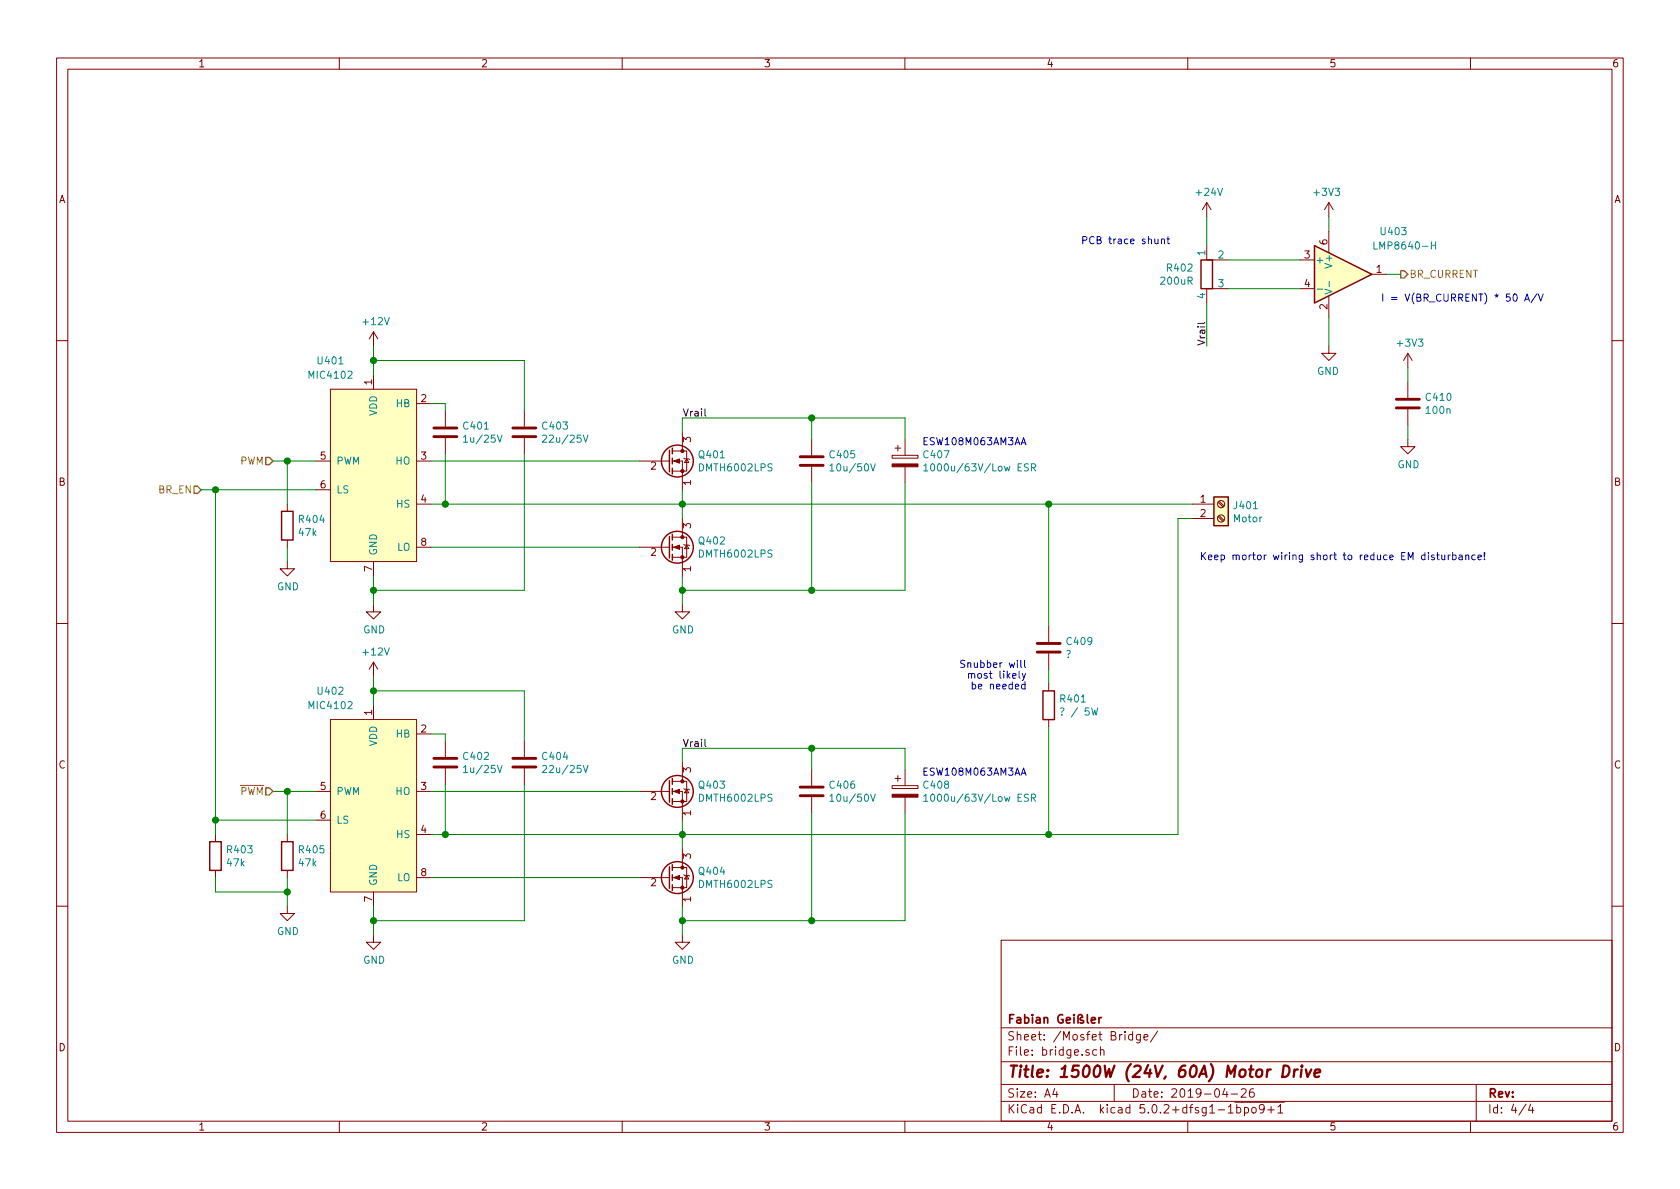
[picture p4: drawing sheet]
EESchema Schematic File Version 4
LIBS:motor-controller-cache
EELAYER 26 0
EELAYER END
$Descr A4 11693 8268
encoding utf-8
Sheet 4 4
Title "1500W (24V, 60A) Motor Drive"
Date "2019-04-26"
Rev ""
Comp "Fabian Geißler"
Comment1 ""
Comment2 ""
Comment3 ""
Comment4 ""
$EndDescr
$Comp
L Device:Q_NMOS_SGD Q?
U 1 1
P 4650 3200
AR Path="/5CF168EE" Ref="Q?"  Part="1" 
AR Path="/5CF15E95/5CF168EE" Ref="Q401"  Part="1" 
F 0 "Q401" H 4855 3246 50  0000 L CNN
F 1 "DMTH6002LPS" H 4855 3155 50  0000 L CNN
F 2 "" H 4850 3300 50  0001 C CNN
F 3 "https://www.diodes.com/assets/Datasheets/DMTH6002LPS.pdf" H 4650 3200 50  0001 C CNN
	1    4650 3200
	1    0    0    -1  
$EndComp
$Comp
L Device:Q_NMOS_SGD Q?
U 1 1
P 4650 3800
AR Path="/5CF168F5" Ref="Q?"  Part="1" 
AR Path="/5CF15E95/5CF168F5" Ref="Q402"  Part="1" 
F 0 "Q402" H 4855 3846 50  0000 L CNN
F 1 "DMTH6002LPS" H 4855 3755 50  0000 L CNN
F 2 "" H 4850 3900 50  0001 C CNN
F 3 "https://www.diodes.com/assets/Datasheets/DMTH6002LPS.pdf" H 4650 3800 50  0001 C CNN
	1    4650 3800
	1    0    0    -1  
$EndComp
$Comp
L project-symbols:MIC4102 U?
U 1 1
P 2250 3900
AR Path="/5CF168FC" Ref="U?"  Part="1" 
AR Path="/5CF15E95/5CF168FC" Ref="U401"  Part="1" 
F 0 "U401" H 2300 5300 50  0000 C CNN
F 1 "MIC4102" H 2300 5200 50  0000 C CNN
F 2 "Package_SO:SOIC-8_3.9x4.9mm_P1.27mm" H 2800 5200 50  0001 C CNN
F 3 "http://ww1.microchip.com/downloads/en/DeviceDoc/20005575A.pdf" H 2900 5300 50  0001 C CNN
	1    2250 3900
	1    0    0    -1  
$EndComp
Wire Wire Line
	3000 3800 4450 3800
Wire Wire Line
	3000 3500 3100 3500
Wire Wire Line
	4750 3500 4750 3400
Wire Wire Line
	4750 3500 4750 3600
Connection ~ 4750 3500
Wire Wire Line
	3000 3200 4450 3200
$Comp
L Device:C C?
U 1 1
P 3100 3000
AR Path="/5CF16909" Ref="C?"  Part="1" 
AR Path="/5CF15E95/5CF16909" Ref="C401"  Part="1" 
F 0 "C401" H 3215 3046 50  0000 L CNN
F 1 "1u/25V" H 3215 2955 50  0000 L CNN
F 2 "" H 3138 2850 50  0001 C CNN
F 3 "~" H 3100 3000 50  0001 C CNN
	1    3100 3000
	1    0    0    -1  
$EndComp
Wire Wire Line
	3000 2800 3100 2800
Wire Wire Line
	3100 2800 3100 2850
Wire Wire Line
	3100 3500 3100 3150
Connection ~ 3100 3500
Wire Wire Line
	3100 3500 4750 3500
Wire Wire Line
	2600 4000 2600 4100
Wire Wire Line
	2600 4100 3650 4100
Wire Wire Line
	4750 4100 4750 4000
$Comp
L Device:C C?
U 1 1
P 3650 3000
AR Path="/5CF16918" Ref="C?"  Part="1" 
AR Path="/5CF15E95/5CF16918" Ref="C403"  Part="1" 
F 0 "C403" H 3765 3046 50  0000 L CNN
F 1 "22u/25V" H 3765 2955 50  0000 L CNN
F 2 "" H 3688 2850 50  0001 C CNN
F 3 "~" H 3650 3000 50  0001 C CNN
	1    3650 3000
	1    0    0    -1  
$EndComp
Wire Wire Line
	2600 2600 2600 2500
Wire Wire Line
	2600 2500 3650 2500
Wire Wire Line
	3650 2500 3650 2850
Wire Wire Line
	3650 3150 3650 4100
$Comp
L power:GND #PWR?
U 1 1
P 2600 4200
AR Path="/5CF1692B" Ref="#PWR?"  Part="1" 
AR Path="/5CF15E95/5CF1692B" Ref="#PWR0402"  Part="1" 
F 0 "#PWR0402" H 2600 3950 50  0001 C CNN
F 1 "GND" H 2605 4027 50  0000 C CNN
F 2 "" H 2600 4200 50  0001 C CNN
F 3 "" H 2600 4200 50  0001 C CNN
	1    2600 4200
	1    0    0    -1  
$EndComp
Wire Wire Line
	2600 4200 2600 4100
Connection ~ 2600 4100
$Comp
L Device:CP C?
U 1 1
P 6300 3200
AR Path="/5CF1693A" Ref="C?"  Part="1" 
AR Path="/5CF15E95/5CF1693A" Ref="C407"  Part="1" 
F 0 "C407" H 6418 3246 50  0000 L CNN
F 1 "1000u/63V/Low ESR" H 6418 3155 50  0000 L CNN
F 2 "" H 6338 3050 50  0001 C CNN
F 3 "~" H 6300 3200 50  0001 C CNN
	1    6300 3200
	1    0    0    -1  
$EndComp
Wire Wire Line
	4750 2900 5650 2900
Wire Wire Line
	6300 2900 6300 3050
Wire Wire Line
	4750 2900 4750 3000
Wire Wire Line
	4750 4100 5650 4100
Wire Wire Line
	6300 4100 6300 3350
$Comp
L power:GND #PWR?
U 1 1
P 4750 4200
AR Path="/5CF16947" Ref="#PWR?"  Part="1" 
AR Path="/5CF15E95/5CF16947" Ref="#PWR0405"  Part="1" 
F 0 "#PWR0405" H 4750 3950 50  0001 C CNN
F 1 "GND" H 4755 4027 50  0000 C CNN
F 2 "" H 4750 4200 50  0001 C CNN
F 3 "" H 4750 4200 50  0001 C CNN
	1    4750 4200
	1    0    0    -1  
$EndComp
Wire Wire Line
	4750 4200 4750 4100
Connection ~ 4750 4100
Wire Wire Line
	1900 3200 2000 3200
$Comp
L Device:Q_NMOS_SGD Q?
U 1 1
P 4650 5500
AR Path="/5CF16953" Ref="Q?"  Part="1" 
AR Path="/5CF15E95/5CF16953" Ref="Q403"  Part="1" 
F 0 "Q403" H 4855 5546 50  0000 L CNN
F 1 "DMTH6002LPS" H 4855 5455 50  0000 L CNN
F 2 "" H 4850 5600 50  0001 C CNN
F 3 "https://www.diodes.com/assets/Datasheets/DMTH6002LPS.pdf" H 4650 5500 50  0001 C CNN
	1    4650 5500
	1    0    0    -1  
$EndComp
$Comp
L Device:Q_NMOS_SGD Q?
U 1 1
P 4650 6100
AR Path="/5CF1695A" Ref="Q?"  Part="1" 
AR Path="/5CF15E95/5CF1695A" Ref="Q404"  Part="1" 
F 0 "Q404" H 4855 6146 50  0000 L CNN
F 1 "DMTH6002LPS" H 4855 6055 50  0000 L CNN
F 2 "" H 4850 6200 50  0001 C CNN
F 3 "https://www.diodes.com/assets/Datasheets/DMTH6002LPS.pdf" H 4650 6100 50  0001 C CNN
	1    4650 6100
	1    0    0    -1  
$EndComp
$Comp
L project-symbols:MIC4102 U?
U 1 1
P 2250 6200
AR Path="/5CF16961" Ref="U?"  Part="1" 
AR Path="/5CF15E95/5CF16961" Ref="U402"  Part="1" 
F 0 "U402" H 2300 7600 50  0000 C CNN
F 1 "MIC4102" H 2300 7500 50  0000 C CNN
F 2 "Package_SO:SOIC-8_3.9x4.9mm_P1.27mm" H 2800 7500 50  0001 C CNN
F 3 "http://ww1.microchip.com/downloads/en/DeviceDoc/20005575A.pdf" H 2900 7600 50  0001 C CNN
	1    2250 6200
	1    0    0    -1  
$EndComp
Wire Wire Line
	3000 6100 4450 6100
Wire Wire Line
	3000 5800 3100 5800
Wire Wire Line
	4750 5800 4750 5700
Wire Wire Line
	4750 5800 4750 5900
Connection ~ 4750 5800
Wire Wire Line
	3000 5500 4450 5500
$Comp
L Device:C C?
U 1 1
P 3100 5300
AR Path="/5CF1696E" Ref="C?"  Part="1" 
AR Path="/5CF15E95/5CF1696E" Ref="C402"  Part="1" 
F 0 "C402" H 3215 5346 50  0000 L CNN
F 1 "1u/25V" H 3215 5255 50  0000 L CNN
F 2 "" H 3138 5150 50  0001 C CNN
F 3 "~" H 3100 5300 50  0001 C CNN
	1    3100 5300
	1    0    0    -1  
$EndComp
Wire Wire Line
	3000 5100 3100 5100
Wire Wire Line
	3100 5100 3100 5150
Wire Wire Line
	3100 5800 3100 5450
Connection ~ 3100 5800
Wire Wire Line
	3100 5800 4750 5800
Wire Wire Line
	2600 6300 2600 6400
Wire Wire Line
	2600 6400 3650 6400
Wire Wire Line
	4750 6400 4750 6300
$Comp
L Device:C C?
U 1 1
P 3650 5300
AR Path="/5CF1697D" Ref="C?"  Part="1" 
AR Path="/5CF15E95/5CF1697D" Ref="C404"  Part="1" 
F 0 "C404" H 3765 5346 50  0000 L CNN
F 1 "22u/25V" H 3765 5255 50  0000 L CNN
F 2 "" H 3688 5150 50  0001 C CNN
F 3 "~" H 3650 5300 50  0001 C CNN
	1    3650 5300
	1    0    0    -1  
$EndComp
Wire Wire Line
	2600 4900 2600 4800
Wire Wire Line
	2600 4800 3650 4800
Wire Wire Line
	3650 4800 3650 5150
Wire Wire Line
	3650 5450 3650 6400
$Comp
L power:GND #PWR?
U 1 1
P 2600 6500
AR Path="/5CF16990" Ref="#PWR?"  Part="1" 
AR Path="/5CF15E95/5CF16990" Ref="#PWR0404"  Part="1" 
F 0 "#PWR0404" H 2600 6250 50  0001 C CNN
F 1 "GND" H 2605 6327 50  0000 C CNN
F 2 "" H 2600 6500 50  0001 C CNN
F 3 "" H 2600 6500 50  0001 C CNN
	1    2600 6500
	1    0    0    -1  
$EndComp
Wire Wire Line
	2600 6500 2600 6400
Connection ~ 2600 6400
$Comp
L Device:CP C?
U 1 1
P 6300 5500
AR Path="/5CF1699F" Ref="C?"  Part="1" 
AR Path="/5CF15E95/5CF1699F" Ref="C408"  Part="1" 
F 0 "C408" H 6418 5546 50  0000 L CNN
F 1 "1000u/63V/Low ESR" H 6418 5455 50  0000 L CNN
F 2 "" H 6338 5350 50  0001 C CNN
F 3 "~" H 6300 5500 50  0001 C CNN
	1    6300 5500
	1    0    0    -1  
$EndComp
Wire Wire Line
	4750 5200 5650 5200
Wire Wire Line
	6300 5200 6300 5350
Wire Wire Line
	4750 5200 4750 5300
Wire Wire Line
	4750 6400 5650 6400
Wire Wire Line
	6300 6400 6300 5650
$Comp
L power:GND #PWR?
U 1 1
P 4750 6500
AR Path="/5CF169AC" Ref="#PWR?"  Part="1" 
AR Path="/5CF15E95/5CF169AC" Ref="#PWR0406"  Part="1" 
F 0 "#PWR0406" H 4750 6250 50  0001 C CNN
F 1 "GND" H 4755 6327 50  0000 C CNN
F 2 "" H 4750 6500 50  0001 C CNN
F 3 "" H 4750 6500 50  0001 C CNN
	1    4750 6500
	1    0    0    -1  
$EndComp
Wire Wire Line
	4750 6500 4750 6400
Connection ~ 4750 6400
Wire Wire Line
	1900 5500 2000 5500
Wire Wire Line
	4750 3500 7300 3500
Wire Wire Line
	4750 5800 7300 5800
Wire Wire Line
	8200 5800 8200 3600
Wire Wire Line
	8200 3600 8300 3600
$Comp
L Device:R R?
U 1 1
P 7300 4900
AR Path="/5CF169C3" Ref="R?"  Part="1" 
AR Path="/5CF15E95/5CF169C3" Ref="R401"  Part="1" 
F 0 "R401" H 7370 4946 50  0000 L CNN
F 1 "? / 5W" H 7370 4855 50  0000 L CNN
F 2 "" V 7230 4900 50  0001 C CNN
F 3 "~" H 7300 4900 50  0001 C CNN
	1    7300 4900
	1    0    0    -1  
$EndComp
$Comp
L Device:C C?
U 1 1
P 7300 4500
AR Path="/5CF169CA" Ref="C?"  Part="1" 
AR Path="/5CF15E95/5CF169CA" Ref="C409"  Part="1" 
F 0 "C409" H 7415 4546 50  0000 L CNN
F 1 "?" H 7415 4455 50  0000 L CNN
F 2 "" H 7338 4350 50  0001 C CNN
F 3 "~" H 7300 4500 50  0001 C CNN
	1    7300 4500
	1    0    0    -1  
$EndComp
Wire Wire Line
	7300 4350 7300 3500
Connection ~ 7300 3500
Wire Wire Line
	7300 3500 8300 3500
Wire Wire Line
	7300 4650 7300 4750
Wire Wire Line
	7300 5050 7300 5800
Connection ~ 7300 5800
Wire Wire Line
	7300 5800 8200 5800
Text Notes 7150 4800 2    50   ~ 0
Snubber will\nmost likely\nbe needed
$Comp
L Device:C C?
U 1 1
P 5650 3200
AR Path="/5CF169D9" Ref="C?"  Part="1" 
AR Path="/5CF15E95/5CF169D9" Ref="C405"  Part="1" 
F 0 "C405" H 5765 3246 50  0000 L CNN
F 1 "10u/50V" H 5765 3155 50  0000 L CNN
F 2 "" H 5688 3050 50  0001 C CNN
F 3 "~" H 5650 3200 50  0001 C CNN
	1    5650 3200
	1    0    0    -1  
$EndComp
$Comp
L Device:C C?
U 1 1
P 5650 5500
AR Path="/5CF169E0" Ref="C?"  Part="1" 
AR Path="/5CF15E95/5CF169E0" Ref="C406"  Part="1" 
F 0 "C406" H 5765 5546 50  0000 L CNN
F 1 "10u/50V" H 5765 5455 50  0000 L CNN
F 2 "" H 5688 5350 50  0001 C CNN
F 3 "~" H 5650 5500 50  0001 C CNN
	1    5650 5500
	1    0    0    -1  
$EndComp
Wire Wire Line
	5650 3050 5650 2900
Connection ~ 5650 2900
Wire Wire Line
	5650 2900 6300 2900
Wire Wire Line
	5650 3350 5650 4100
Connection ~ 5650 4100
Wire Wire Line
	5650 4100 6300 4100
Wire Wire Line
	5650 5350 5650 5200
Connection ~ 5650 5200
Wire Wire Line
	5650 5200 6300 5200
Wire Wire Line
	5650 5650 5650 6400
Connection ~ 5650 6400
Wire Wire Line
	5650 6400 6300 6400
Text Label 4750 2900 0    50   ~ 0
Vrail
Text Label 4750 5200 0    50   ~ 0
Vrail
Connection ~ 2600 2500
Wire Wire Line
	2600 2400 2600 2500
$Comp
L power:+12V #PWR?
U 1 1
P 2600 2400
AR Path="/5CF16923" Ref="#PWR?"  Part="1" 
AR Path="/5CF15E95/5CF16923" Ref="#PWR0401"  Part="1" 
F 0 "#PWR0401" H 2600 2250 50  0001 C CNN
F 1 "+12V" H 2615 2573 50  0000 C CNN
F 2 "" H 2600 2400 50  0001 C CNN
F 3 "" H 2600 2400 50  0001 C CNN
	1    2600 2400
	1    0    0    -1  
$EndComp
Connection ~ 2600 4800
Wire Wire Line
	2600 4700 2600 4800
$Comp
L power:+12V #PWR?
U 1 1
P 2600 4700
AR Path="/5CF16988" Ref="#PWR?"  Part="1" 
AR Path="/5CF15E95/5CF16988" Ref="#PWR0403"  Part="1" 
F 0 "#PWR0403" H 2600 4550 50  0001 C CNN
F 1 "+12V" H 2615 4873 50  0000 C CNN
F 2 "" H 2600 4700 50  0001 C CNN
F 3 "" H 2600 4700 50  0001 C CNN
	1    2600 4700
	1    0    0    -1  
$EndComp
Text Label 8400 2400 1    50   ~ 0
Vrail
$Comp
L power:+24V #PWR0407
U 1 1
P 8400 1500
F 0 "#PWR0407" H 8400 1350 50  0001 C CNN
F 1 "+24V" H 8415 1673 50  0000 C CNN
F 2 "" H 8400 1500 50  0001 C CNN
F 3 "" H 8400 1500 50  0001 C CNN
	1    8400 1500
	1    0    0    -1  
$EndComp
$Comp
L power:GND #PWR?
U 1 1
P 9250 2400
AR Path="/5CF22580" Ref="#PWR?"  Part="1" 
AR Path="/5CF15E95/5CF22580" Ref="#PWR0409"  Part="1" 
F 0 "#PWR0409" H 9250 2150 50  0001 C CNN
F 1 "GND" H 9255 2227 50  0000 C CNN
F 2 "" H 9250 2400 50  0001 C CNN
F 3 "" H 9250 2400 50  0001 C CNN
	1    9250 2400
	-1   0    0    -1  
$EndComp
$Comp
L power:+3V3 #PWR0408
U 1 1
P 9250 1500
F 0 "#PWR0408" H 9250 1350 50  0001 C CNN
F 1 "+3V3" H 9265 1673 50  0000 C CNN
F 2 "" H 9250 1500 50  0001 C CNN
F 3 "" H 9250 1500 50  0001 C CNN
	1    9250 1500
	-1   0    0    -1  
$EndComp
Wire Wire Line
	9250 1500 9250 1600
$Comp
L Device:R_Shunt R402
U 1 1
P 8400 1900
F 0 "R402" H 8312 1946 50  0000 R CNN
F 1 "200uR" H 8312 1855 50  0000 R CNN
F 2 "" V 8330 1900 50  0001 C CNN
F 3 "~" H 8400 1900 50  0001 C CNN
	1    8400 1900
	1    0    0    -1  
$EndComp
Wire Wire Line
	8400 1500 8400 1700
Wire Wire Line
	8550 1800 9050 1800
Wire Wire Line
	8550 2000 9050 2000
Wire Wire Line
	8400 2100 8400 2400
Text HLabel 9750 1900 2    50   Output ~ 0
BR_CURRENT
Wire Wire Line
	9750 1900 9650 1900
Text Notes 10750 2100 2    50   ~ 0
I = V(BR_CURRENT) * 50 A/V
$Comp
L Amplifier_Current:LMP8640 U403
U 1 1
P 9350 1900
F 0 "U403" H 9600 2200 50  0000 L CNN
F 1 "LMP8640-H" H 9550 2100 50  0000 L CNN
F 2 "Package_TO_SOT_SMD:SOT-23-6" H 9500 1800 50  0001 L CNN
F 3 "http://www.ti.com/lit/ds/symlink/lmp8640.pdf" H 9350 1905 50  0001 C CNN
	1    9350 1900
	1    0    0    -1  
$EndComp
Wire Wire Line
	9250 2200 9250 2400
Text Notes 8150 1700 2    50   ~ 0
PCB trace shunt
Text HLabel 1900 3200 0    50   Input ~ 0
PWM
Text HLabel 1900 5500 0    50   Input ~ 0
~PWM
Text HLabel 1400 3400 0    50   Input ~ 0
BR_EN
$Comp
L Device:C C?
U 1 1
P 9800 2800
AR Path="/5CF44B6D" Ref="C?"  Part="1" 
AR Path="/5CEDC1EA/5CF44B6D" Ref="C?"  Part="1" 
AR Path="/5CF15E95/5CF44B6D" Ref="C410"  Part="1" 
F 0 "C410" H 9915 2846 50  0000 L CNN
F 1 "100n" H 9915 2755 50  0000 L CNN
F 2 "" H 9838 2650 50  0001 C CNN
F 3 "~" H 9800 2800 50  0001 C CNN
	1    9800 2800
	1    0    0    -1  
$EndComp
$Comp
L power:+3V3 #PWR?
U 1 1
P 9800 2550
AR Path="/5CF44B74" Ref="#PWR?"  Part="1" 
AR Path="/5CEDC1EA/5CF44B74" Ref="#PWR?"  Part="1" 
AR Path="/5CF15E95/5CF44B74" Ref="#PWR0410"  Part="1" 
F 0 "#PWR0410" H 9800 2400 50  0001 C CNN
F 1 "+3V3" H 9815 2723 50  0000 C CNN
F 2 "" H 9800 2550 50  0001 C CNN
F 3 "" H 9800 2550 50  0001 C CNN
	1    9800 2550
	1    0    0    -1  
$EndComp
Wire Wire Line
	9800 2650 9800 2550
$Comp
L power:GND #PWR?
U 1 1
P 9800 3050
AR Path="/5CF44B7B" Ref="#PWR?"  Part="1" 
AR Path="/5CEDC1EA/5CF44B7B" Ref="#PWR?"  Part="1" 
AR Path="/5CF15E95/5CF44B7B" Ref="#PWR0411"  Part="1" 
F 0 "#PWR0411" H 9800 2800 50  0001 C CNN
F 1 "GND" H 9805 2877 50  0000 C CNN
F 2 "" H 9800 3050 50  0001 C CNN
F 3 "" H 9800 3050 50  0001 C CNN
	1    9800 3050
	1    0    0    -1  
$EndComp
Wire Wire Line
	9800 3050 9800 2950
Text Notes 7150 5400 2    50   ~ 0
 ESW108M063AM3AA
Text Notes 7150 3100 2    50   ~ 0
 ESW108M063AM3AA
$Comp
L Device:R R?
U 1 1
P 2000 3650
AR Path="/5CC6C599" Ref="R?"  Part="1" 
AR Path="/5CEDC1EA/5CC6C599" Ref="R?"  Part="1" 
AR Path="/5CF15E95/5CC6C599" Ref="R404"  Part="1" 
F 0 "R404" H 2070 3696 50  0000 L CNN
F 1 "47k" H 2070 3605 50  0000 L CNN
F 2 "" V 1930 3650 50  0001 C CNN
F 3 "~" H 2000 3650 50  0001 C CNN
	1    2000 3650
	1    0    0    -1  
$EndComp
$Comp
L Device:R R?
U 1 1
P 2000 5950
AR Path="/5CC6C5A0" Ref="R?"  Part="1" 
AR Path="/5CEDC1EA/5CC6C5A0" Ref="R?"  Part="1" 
AR Path="/5CF15E95/5CC6C5A0" Ref="R405"  Part="1" 
F 0 "R405" H 2070 5996 50  0000 L CNN
F 1 "47k" H 2070 5905 50  0000 L CNN
F 2 "" V 1930 5950 50  0001 C CNN
F 3 "~" H 2000 5950 50  0001 C CNN
	1    2000 5950
	1    0    0    -1  
$EndComp
$Comp
L power:GND #PWR?
U 1 1
P 2000 6300
AR Path="/5CC6C5A9" Ref="#PWR?"  Part="1" 
AR Path="/5CEDC1EA/5CC6C5A9" Ref="#PWR?"  Part="1" 
AR Path="/5CF15E95/5CC6C5A9" Ref="#PWR0413"  Part="1" 
F 0 "#PWR0413" H 2000 6050 50  0001 C CNN
F 1 "GND" H 2005 6127 50  0000 C CNN
F 2 "" H 2000 6300 50  0001 C CNN
F 3 "" H 2000 6300 50  0001 C CNN
	1    2000 6300
	1    0    0    -1  
$EndComp
$Comp
L power:GND #PWR?
U 1 1
P 2000 3900
AR Path="/5CC6C5AF" Ref="#PWR?"  Part="1" 
AR Path="/5CEDC1EA/5CC6C5AF" Ref="#PWR?"  Part="1" 
AR Path="/5CF15E95/5CC6C5AF" Ref="#PWR0412"  Part="1" 
F 0 "#PWR0412" H 2000 3650 50  0001 C CNN
F 1 "GND" H 2005 3727 50  0000 C CNN
F 2 "" H 2000 3900 50  0001 C CNN
F 3 "" H 2000 3900 50  0001 C CNN
	1    2000 3900
	1    0    0    -1  
$EndComp
Wire Wire Line
	2000 3800 2000 3900
Wire Wire Line
	2000 6300 2000 6200
Wire Wire Line
	2000 5800 2000 5500
Connection ~ 2000 5500
Wire Wire Line
	2000 5500 2200 5500
Wire Wire Line
	2000 3500 2000 3200
Connection ~ 2000 3200
Wire Wire Line
	2000 3200 2200 3200
$Comp
L Device:R R?
U 1 1
P 1500 5950
AR Path="/5CD5880B" Ref="R?"  Part="1" 
AR Path="/5CEDC1EA/5CD5880B" Ref="R?"  Part="1" 
AR Path="/5CF15E95/5CD5880B" Ref="R403"  Part="1" 
F 0 "R403" H 1570 5996 50  0000 L CNN
F 1 "47k" H 1570 5905 50  0000 L CNN
F 2 "" V 1430 5950 50  0001 C CNN
F 3 "~" H 1500 5950 50  0001 C CNN
	1    1500 5950
	1    0    0    -1  
$EndComp
Wire Wire Line
	1500 5800 1500 5700
Wire Wire Line
	1400 3400 1500 3400
Connection ~ 1500 5700
Wire Wire Line
	1500 5700 2200 5700
Wire Wire Line
	1500 6100 1500 6200
Wire Wire Line
	1500 6200 2000 6200
Connection ~ 2000 6200
Wire Wire Line
	2000 6200 2000 6100
Wire Wire Line
	1500 5700 1500 3400
Connection ~ 1500 3400
Wire Wire Line
	1500 3400 2200 3400
$Comp
L Connector:Screw_Terminal_01x02 J?
U 1 1
P 8500 3500
AR Path="/5CD7A382" Ref="J?"  Part="1" 
AR Path="/5CF15E95/5CD7A382" Ref="J401"  Part="1" 
F 0 "J401" H 8580 3492 50  0000 L CNN
F 1 "Motor" H 8580 3401 50  0000 L CNN
F 2 "" H 8500 3500 50  0001 C CNN
F 3 "~" H 8500 3500 50  0001 C CNN
	1    8500 3500
	1    0    0    -1  
$EndComp
Text Notes 8350 3900 0    50   ~ 0
Keep mortor wiring short to reduce EM disturbance!
$EndSCHEMATC
